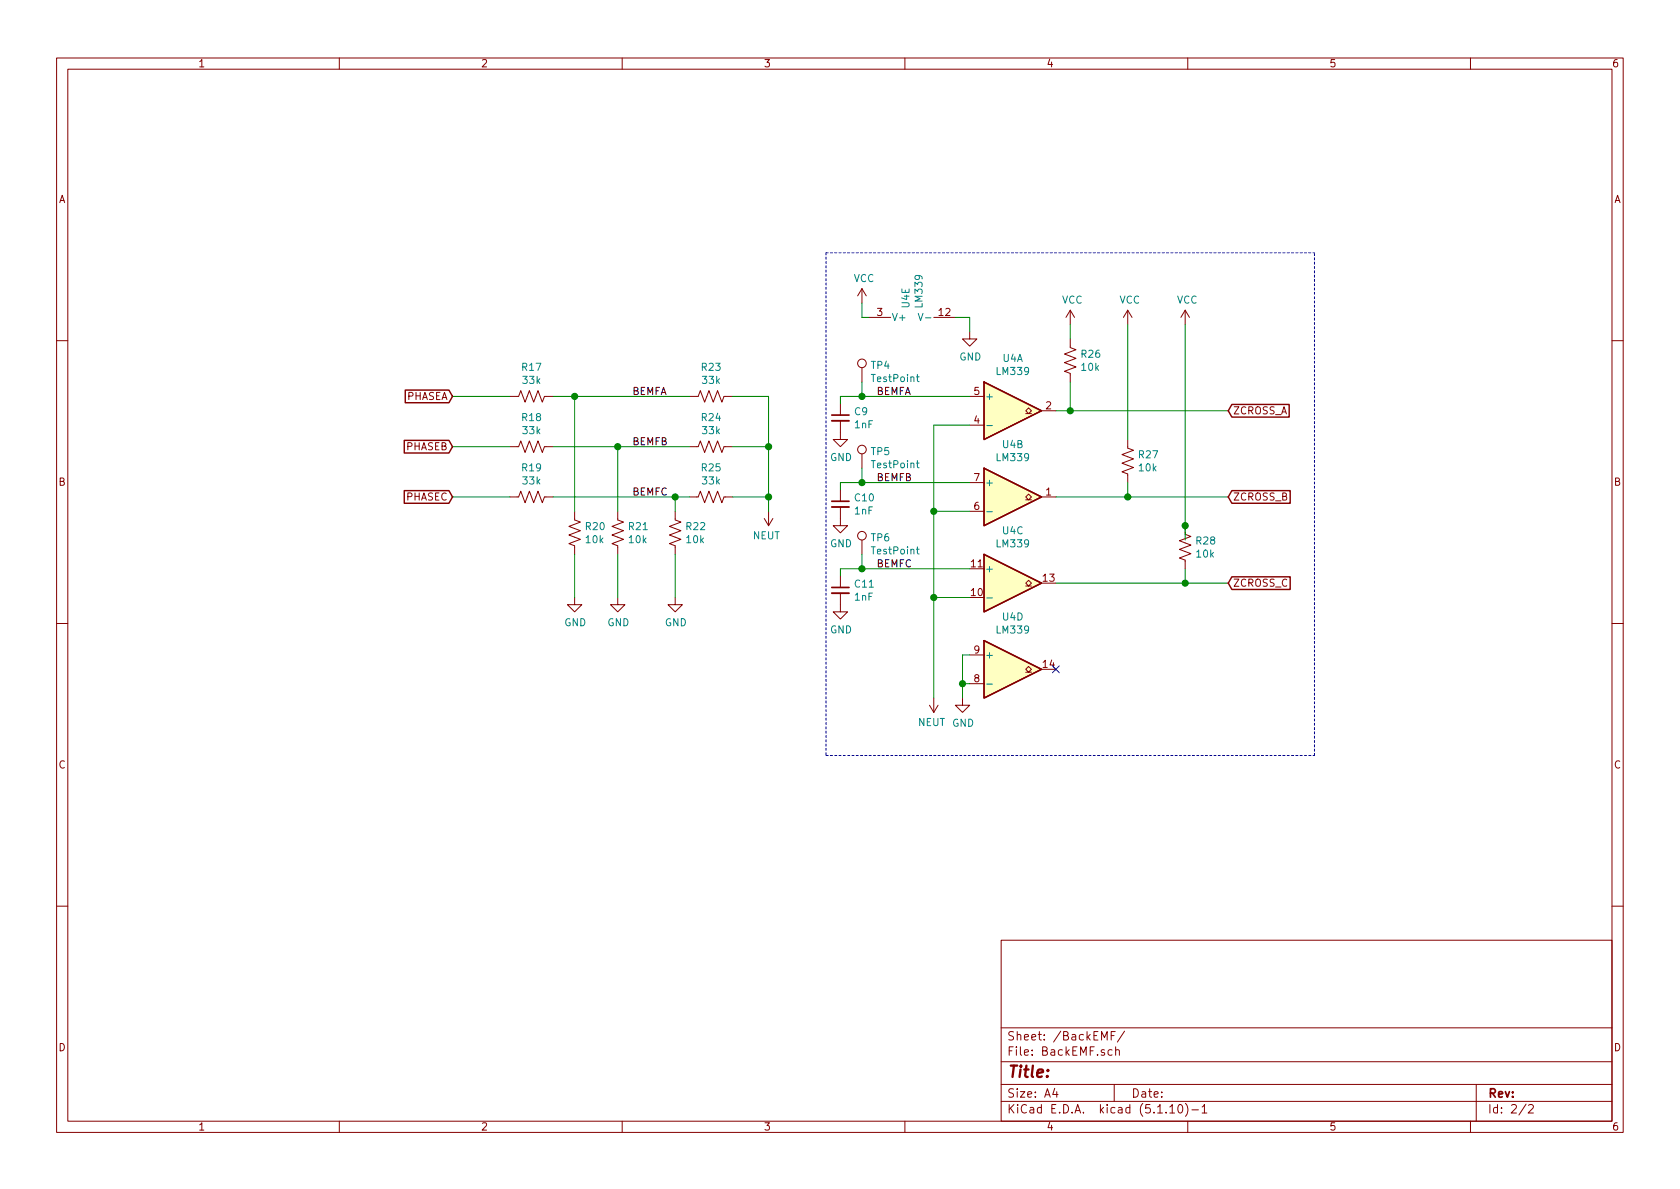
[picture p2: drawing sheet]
<svg xmlns="http://www.w3.org/2000/svg" width="297mm" height="210mm" viewBox="0 0 297 210" stroke-linecap="round" stroke-linejoin="round" font-family="sans-serif">
<g fill="none" stroke="#840000" stroke-width=".18">
<path d="M10 10.3h277v189.9h-277zM12 12.2h273v186.1h-273zM60 10.3v1.9M110 10.3v1.9M160 10.3v1.9M210 10.3v1.9M260 10.3v1.9M152.4 51v2.6M152.4 51l-.8 1.3M152.4 51l.8 1.3M153.7 56.1h3.8M165.1 56.1h3.8"/>
<path d="M171.4 58.7v1.2h1.3l-1.3 1.3-1.2-1.3h1.2M189.2 59.9v1.6l1 .3-2 .8 2 .8-2 .7 2 .8-2 .8 1 .3v1.6M189.2 54.9v2.5M189.2 54.9l-.7 1.2M189.2 54.9l.8 1.2M199.4 54.9l-.8 1.2M199.4 54.9v2.5M199.4 54.9l.8 1.2M209.5 54.9v2.5M209.5 54.9l-.7 1.2M209.5 54.9l.8 1.2M10 60.2h2"/>
<path d="M90.2 70.1h1.5l.4-1 .7 2 .8-2 .8 2 .7-2 .8 2 .4-1h1.5M90.2 79h1.5l.4-1 .7 2 .8-2 .8 2 .7-2 .8 2 .4-1h1.5M121.9 70.1h1.5l.4-1 .8 2 .7-2 .8 2 .8-2 .7 2 .4-1h1.5M121.9 79h1.5l.4-1 .8 2 .7-2 .8 2 .8-2 .7 2 .4-1h1.5M148.6 74.4v3.3h1.3l-1.3 1.3-1.3-1.3h1.3M148.6 71.4v2M152.4 65v2.6M171.4 70.1h2.6M171.4 75.2h2.6M181.4 73.1h.5l-.5-.5 .5-.5 .5 .5-.5 .5h.5M184.1 72.6h2.6M199.4 77.7v1.5l1 .4-2 .8 2 .7-2 .8 2 .8-2 .7 1 .4v1.5"/>
<path d="M285 60.2h2M90.2 87.9h1.5l.4-1 .7 2 .8-2 .8 2 .7-2 .8 2 .4-1h1.5M101.6 90.4v1.5l1 .4-2 .8 2 .7-2 .8 2 .8-2 .7 1 .4v1.5M109.2 90.4v1.5l1 .4-2 .8 2 .7-2 .8 2 .8-2 .7 1 .4v1.5M119.4 90.4v1.5l1 .4-2 .8 2 .7-2 .8 2 .8-2 .7 1 .4v1.5M121.9 87.9h1.5l.4-1 .8 2 .7-2 .8 2 .8-2 .7 2 .4-1h1.5M135.1 91.7l.8 1.3M135.9 90.4v2.6M136.7 91.7l-.8 1.3M148.6 89.7v3.3h1.3l-1.3 1.2-1.3-1.2h1.3M148.6 86.6v2M152.4 80.3v2.5"/>
<path d="M152.4 95.5v2.5M171.4 90.4h2.6M171.4 85.3h2.6M181.4 88.4h.5l-.5-.5 .5-.5 .5 .5-.5 .5h.5M184.1 87.9h2.6M209.5 93v1.5l1.1 .4-2.1 .7 2.1 .8-2.1 .7 2.1 .8-2.1 .8 1 .4v1.5M10 110.3h2M101.6 105.7v1.2h1.3l-1.3 1.3-1.3-1.3h1.3M109.2 105.7v1.2h1.3l-1.3 1.3-1.3-1.3h1.3M119.4 105.7v1.2h1.2l-1.2 1.3-1.3-1.3h1.3M148.6 104.9v3.3h1.3l-1.3 1.3-1.3-1.3h1.3M148.6 101.8v2.1"/>
<path d="M171.4 115.8h2.6M181.4 118.9h.5l-.5-.5 .5-.5 .5 .5-.5 .5h.5M181.4 103.6h.5l-.5-.5 .5-.5 .5 .5-.5 .5h.5M285 110.3h2M164.3 124.7l.8 1.3M165.1 123.4v2.6M165.9 124.7l-.8 1.3M170.2 123.4v1.3h1.2l-1.2 1.3-1.3-1.3h1.3M171.4 120.9h2.6M10 160.2h2M177 166.3h108v32h-108zM285 160.2h2"/>
<path d="M60 198.3v1.9M110 198.3v1.9M160 198.3v1.9M177 194.8h108M177 191.8h108M177 187.8h108M177 181.8h108M186.5 192.5l-.4 1h1M186.8 193v1M194.8 183.9v-1.5l.5 1.1 .5-1.1v1.5M196.5 183.1h.5M196.6 185.7l-.4-.1-.3 .3 .1 .6 .2 .1 .4-.1"/>
<path d="M197 191.8v3M197.2 182.4h-.7v1.5M197.3 185.7a.37 .37 0 0 1 .6 .1v.8M197.3 185.1v1.5M198.8 182.3l-1.2 2M206.8 195.8l.5-.5v1.5M206.8 196.8h.9M208.5 195.4l.1-.1a.8 .8 0 0 1 .5 .8 .8 .8 0 0 1-.5 .7 1 1 0 0 1-.1-1.4zM209.6 195.1a1.71 1.71 0 0 1 0 2.3M210 198.3v1.9M210.7 196.3h1.2M212.5 195.8l.5-.5v1.5"/>
<path d="M212.5 196.8h.9M260 198.3v1.9M261 191.8v6.5M269.8 195.2l-1.2 2M270.3 195.5l.2-.2h.3l.3 .5-.9 1h.9"/>
<circle cx="152.4" cy="79.5" r=".76"/>
<circle cx="152.4" cy="64.3" r=".76"/>
<circle cx="152.4" cy="94.7" r=".76"/>
</g>
<path d="M162.4 55.4l.4 1.3 .4-1.3M163.6 56.2h1M162 66.6h.5M162.2 66.2v1.1l.3 .2M174.5 75.3h1M162 97.1h.5M162 81.9h.5M162.2 96.7v1.1l.3 .2M162.2 81.5v1l.3 .2M174.5 90.5h1M174.5 105.7h1M174.5 121h1" fill="none" stroke="#008484" stroke-width=".18"/>
<g fill="#ffffc2" stroke="#ffffc2" stroke-width=".18">
<path d="M174 113.3l10.1 5.1-10.1 5z"/>
<path d="M174 98l10.1 5.1-10.1 5.1z"/>
<path d="M174 82.8l10.1 5.1-10.1 5.1z"/>
<path d="M174 67.6l10.1 5-10.1 5.1z"/>
</g>
<path d="M71.5 77.9h7.9l.6 1.1-.6 1.1h-7.9zM71.7 69h7.7l.6 1.1-.6 1.1h-7.7zM174 67.6l10.1 5-10.1 5.1zM217.8 71.5h10.1v2.3h-10.1l-.6-1.2zM71.5 86.8h7.9l.6 1.1-.6 1.1h-7.9zM174 98l10.1 5.1-10.1 5.1zM174 82.8l10.1 5.1-10.1 5.1zM217.8 86.8h10.3v2.2h-10.3l-.6-1.1zM174 113.3l10.1 5.1-10.1 5zM217.8 102h10.3v2.2h-10.3l-.6-1.1z" fill="none" stroke="#840000" stroke-width=".25"/>
<path d="M147.1 74.4h3M147.1 89.7h3M147.1 104.9h3" fill="none" stroke="#840000" stroke-width=".33"/>
<path d="M147.1 73.4h3M147.1 88.6h3M147.1 103.9h3" fill="none" stroke="#840000" stroke-width=".3"/>
<path d="M146 44.7v88.9M146 44.7h86.4M146 133.6h86.4M232.4 133.6v-88.9" fill="none" stroke="#0000c2" stroke-width=".18" stroke-dasharray=".4 .4"/>
<g fill="none" stroke="#008400" stroke-width=".18">
<path d="M152.4 53.6v2.5h1.3M168.9 56.1h2.5v2.6M189.2 57.4v2.5M199.4 57.4v20.3M209.5 57.4v38.1M80 70.1h10.2M80 79h10.2M97.8 70.1h24.1M97.8 79h24.1M101.6 70.1v20.3M109.2 79v11.4M129.5 70.1h6.4v20.3"/>
<path d="M129.5 79h6.4M152.4 67.6v2.5M171.4 70.1h-22.8v1.3M171.4 75.2h-6.3v48.2M186.7 72.6h30.5M189.2 67.6v5M80 87.9h10.2M97.8 87.9h24.1M101.6 98v7.7M109.2 98v7.7M119.4 87.9v2.5M119.4 98v7.7"/>
<path d="M129.5 87.9h6.4M152.4 82.8v2.5M152.4 98v2.6M165.1 90.4h6.3M171.4 85.3h-22.8v1.3M186.7 87.9h30.5M199.4 85.3v2.6M165.1 105.7h6.3M171.4 100.6h-22.8v1.2M171.4 115.8h-1.2v7.6M186.7 103.1h30.5M209.5 100.6v2.5"/>
<path d="M170.2 120.9h1.2"/>
</g>
<g fill="#008400" stroke="#008400" stroke-width=".25">
<circle cx="152.4" cy="100.6" r=".51"/>
<circle cx="152.4" cy="70.1" r=".51"/>
<circle cx="109.2" cy="79" r=".51"/>
<circle cx="101.6" cy="70.1" r=".51"/>
<circle cx="135.9" cy="79" r=".51"/>
<circle cx="135.9" cy="87.9" r=".51"/>
<circle cx="165.1" cy="105.7" r=".51"/>
<circle cx="152.4" cy="85.3" r=".51"/>
<circle cx="119.4" cy="87.9" r=".51"/>
<circle cx="209.6" cy="93" r=".51"/>
<circle cx="170.2" cy="120.9" r=".51"/>
<circle cx="165.1" cy="90.4" r=".51"/>
<circle cx="189.2" cy="72.6" r=".51"/>
<circle cx="199.4" cy="87.9" r=".51"/>
<circle cx="209.6" cy="103.1" r=".51"/>
</g>
<path d="M186.1 117.7l1.2 1.3M187.3 117.7l-1.2 1.3" fill="none" stroke="#000084" stroke-width=".18"/>
<text font-size="2.8" fill="#840000" x="178" y="190.5">Title:</text>
<g font-size="2.1" fill="#840000">
<text x="178" y="184">Sheet: /BackEMF/</text>
<text x="178" y="186.7">File: BackEMF.sch</text>
<text x="178" y="196.9">KiCad E.D.A. kicad (5.1.10)-1</text>
<text x="178" y="194.1">Size: A4</text>
<text x="200" y="194.1">Date:</text>
<text x="263" y="194.1">Rev:</text>
<text x="263" y="196.9">Id: 2/2</text>
</g>
<g font-size="1.8" fill="#840000">
<text x="35" y="11.9">1</text>
<text x="85" y="11.9">2</text>
<text x="135" y="11.9">3</text>
<text x="185" y="11.9">4</text>
<text x="235" y="11.9">5</text>
<text x="285" y="11.9">6</text>
<text x="10.4" y="35.9">A</text>
<text x="285.4" y="35.9">A</text>
<text x="155.1" y="55.9">3</text>
<text x="166" y="55.9">12</text>
<text x="71.9" y="70.7">PHASEA</text>
<text x="172.2" y="69.8">5</text>
<text x="172.2" y="74.9">4</text>
<text x="184.9" y="72.4">2</text>
<text x="218" y="73.3">ZCROSS_A</text>
<text x="71.9" y="79.6">PHASEB</text>
<text x="10.4" y="85.9">B</text>
<text x="71.9" y="88.5">PHASEC</text>
<text x="172.2" y="85.1">7</text>
<text x="184.9" y="87.6">1</text>
<text x="218" y="88.5">ZCROSS_B</text>
<text x="285.4" y="85.9">B</text>
<text x="172.2" y="90.2">6</text>
<text x="171.8" y="100.3">11</text>
<text x="171.8" y="105.4">10</text>
<text x="184.5" y="102.9">13</text>
<text x="218" y="103.8">ZCROSS_C</text>
<text x="172.2" y="115.6">9</text>
<text x="184.5" y="118.1">14</text>
<text x="172.2" y="120.6">8</text>
<text x="10.4" y="135.9">C</text>
<text x="285.4" y="135.9">C</text>
<text x="10.4" y="185.9">D</text>
<text x="285.4" y="185.9">D</text>
<text x="35" y="199.9">1</text>
<text x="85" y="199.9">2</text>
<text x="135" y="199.9">3</text>
<text x="185" y="199.9">4</text>
<text x="235" y="199.9">5</text>
<text x="285" y="199.9">6</text>
</g>
<g font-size="1.8" fill="#008484">
<text x="150.9" y="49.9">VCC</text>
<text x="187.8" y="53.7">VCC</text>
<text x="197.9" y="53.7">VCC</text>
<text x="208.1" y="53.7">VCC</text>
<text x="157.6" y="56.8">V+</text>
<text x="160.8" y="54.4" transform="rotate(-90 160.8 54.4)">U4E</text>
<text x="163.1" y="54.3" transform="rotate(-90 163.1 54.3)">LM339</text>
<text x="92.4" y="65.6">R17</text>
<text x="124.1" y="65.6">R23</text>
<text x="154.1" y="65.2">TP4</text>
<text x="169.6" y="63.7">GND</text>
<text x="177.3" y="64">U4A</text>
<text x="191.2" y="63.3">R26</text>
<text x="191.3" y="65.6">10k</text>
<text x="92.5" y="67.9">33k</text>
<text x="124.3" y="67.9">33k</text>
<text x="154.3" y="67.6">TestPoint</text>
<text x="174.1" y="70.7">+</text>
<text x="176.3" y="66.3">LM339</text>
<text x="92.4" y="74.5">R18</text>
<text x="92.5" y="76.8">33k</text>
<text x="124.1" y="74.5">R24</text>
<text x="124.3" y="76.8">33k</text>
<text x="151.1" y="73.4">C9</text>
<text x="151.2" y="75.7">1nF</text>
<text x="92.4" y="83.4">R19</text>
<text x="124.1" y="83.4">R25</text>
<text x="146.8" y="81.5">GND</text>
<text x="154.1" y="80.5">TP5</text>
<text x="154.3" y="82.8">TestPoint</text>
<text x="176.3" y="81.6">LM339</text>
<text x="177.3" y="79.2">U4B</text>
<text x="201.4" y="81">R27</text>
<text x="201.4" y="83.4">10k</text>
<text x="92.5" y="85.7">33k</text>
<text x="124.3" y="85.7">33k</text>
<text x="151.2" y="88.7">C10</text>
<text x="174.1" y="86">+</text>
<text x="103.6" y="93.7">R20</text>
<text x="111.2" y="93.7">R21</text>
<text x="121.4" y="93.7">R22</text>
<text x="133.1" y="95.4">NEUT</text>
<text x="151.2" y="91">1nF</text>
<text x="154.1" y="95.7">TP6</text>
<text x="177.3" y="94.5">U4C</text>
<text x="103.7" y="96.1">10k</text>
<text x="111.3" y="96.1">10k</text>
<text x="121.4" y="96.1">10k</text>
<text x="146.8" y="96.8">GND</text>
<text x="154.3" y="98">TestPoint</text>
<text x="174.1" y="101.2">+</text>
<text x="176.3" y="96.8">LM339</text>
<text x="211.6" y="96.3">R28</text>
<text x="211.6" y="98.6">10k</text>
<text x="151.2" y="106.2">1nF</text>
<text x="151.2" y="103.9">C11</text>
<text x="99.8" y="110.7">GND</text>
<text x="107.4" y="110.7">GND</text>
<text x="117.6" y="110.7">GND</text>
<text x="146.8" y="112">GND</text>
<text x="176.3" y="112">LM339</text>
<text x="177.3" y="109.7">U4D</text>
<text x="174.1" y="116.5">+</text>
<text x="162.3" y="128.4">NEUT GND</text>
</g>
<g font-size="1.8">
<text x="111.8" y="69.8">BEMFA</text>
<text x="154.9" y="69.8">BEMFA</text>
<text x="111.8" y="78.7">BEMFB</text>
<text x="111.8" y="87.6">BEMFC</text>
<text x="154.9" y="85.1">BEMFB</text>
<text x="154.9" y="100.3">BEMFC</text>
</g>
</svg>
